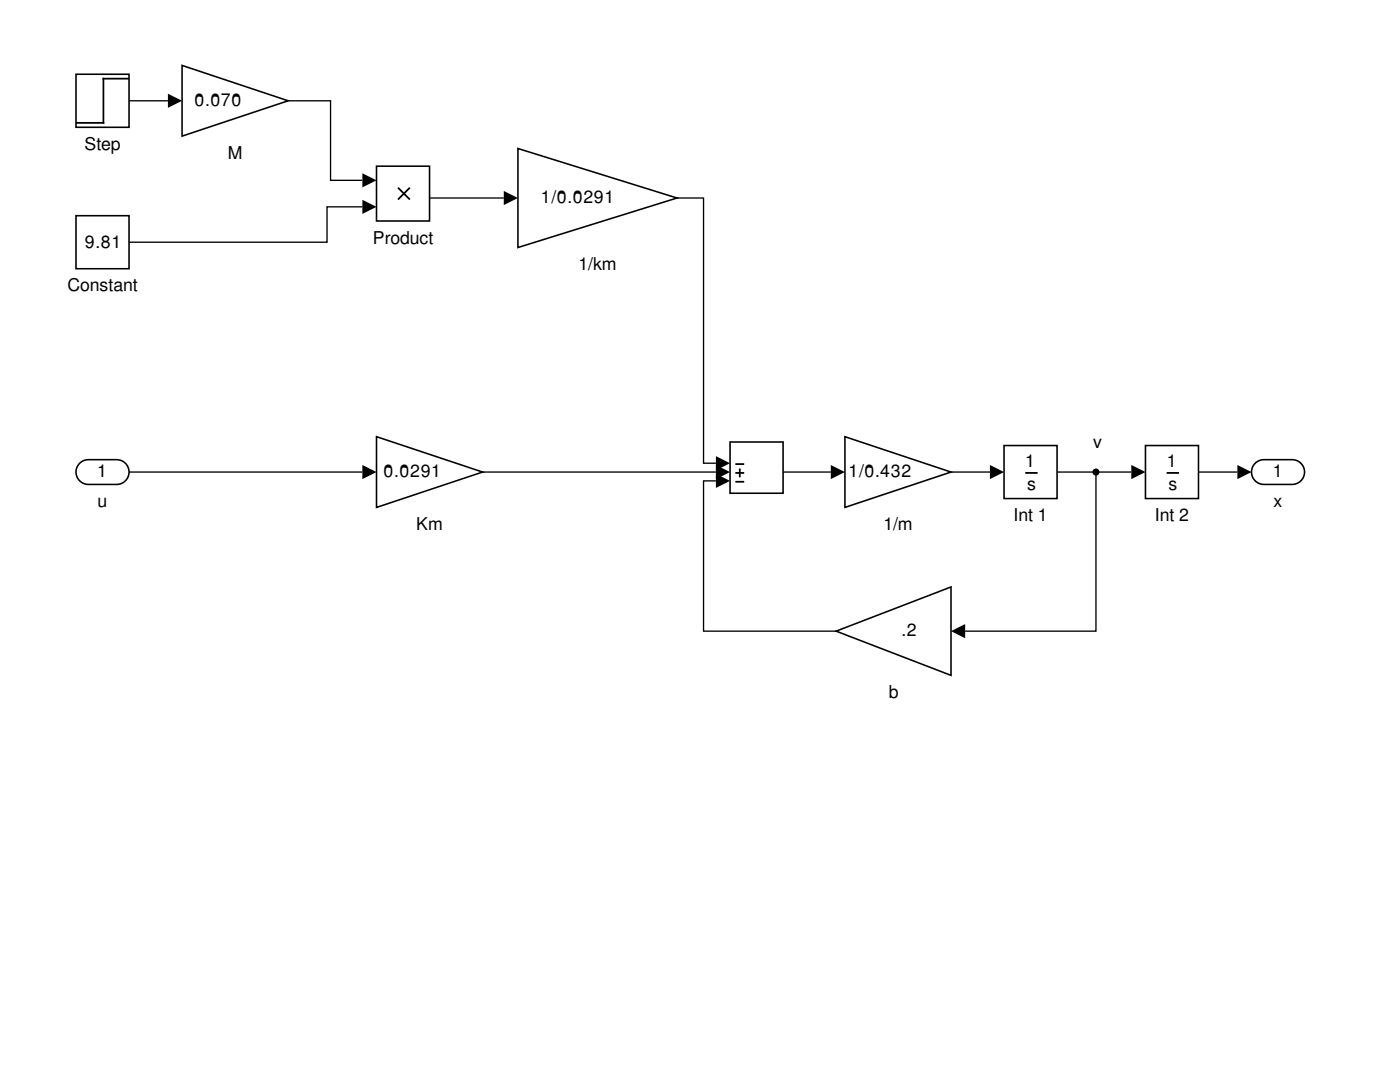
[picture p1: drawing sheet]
<svg xmlns="http://www.w3.org/2000/svg" width="279mm" height="216mm" viewBox="0 0 279 216" stroke-linecap="round" stroke-linejoin="round" font-family="sans-serif">
<path d="M250.3 92.6a2.46 2.46 0 0 1 1.9-.9h5.7a2.47 2.47 0 0 1 2.5 2.5 2.47 2.47 0 0 1-2.5 2.5h-5.7a2.47 2.47 0 0 1-2.2-1.4 2.47 2.47 0 0 1 .3-2.7z" fill="none" stroke="#000" stroke-width=".31"/>
<path d="M16.1 92.3l1-.5 .5-.1h5.7a2.47 2.47 0 0 1 2.5 2.5 2.47 2.47 0 0 1-2.5 2.5h-5.7a2.47 2.47 0 0 1-2.3-1.7 2.47 2.47 0 0 1 .8-2.7z" fill="#fff"/>
<path d="M15.7 92.6a2.46 2.46 0 0 1 1.9-.9h5.7a2.47 2.47 0 0 1 2.5 2.5 2.47 2.47 0 0 1-2.5 2.5h-5.7a2.47 2.47 0 0 1-2.2-1.4 2.47 2.47 0 0 1 .3-2.7z" fill="none" stroke="#000" stroke-width=".31"/>
<path d="M75.1 87.1l21.2 7.1-21.2 7z" fill="#fff"/>
<path d="M75.1 87.1l21.2 7.1-21.2 7z" fill="none" stroke="#000" stroke-width=".31"/>
<path d="M145.7 88.2h10.6v10.2h-10.6z" fill="#fff"/>
<path d="M146.9 92.6h1.4M146.9 94.4h1.4M146.9 96.1h1.4M147.6 93.7v1.4" fill="none" stroke="#000" stroke-width=".35"/>
<path d="M145.7 88.2h10.6v10.2h-10.6z" fill="none" stroke="#000" stroke-width=".31"/>
<path d="M166.9 125.9l22.9-8.8v17.7z" fill="#fff"/>
<path d="M166.9 125.9l22.9-8.8v17.7z" fill="none" stroke="#000" stroke-width=".31"/>
<path d="M200.4 88.9h10.6v10.6h-10.6z" fill-rule="evenodd" fill="#fff"/>
<path d="M204.8 94.4h2.1" fill="none" stroke="#000" stroke-width=".35"/>
<path d="M200.4 88.9h10.6v10.6h-10.6z" fill="none" stroke="#000" stroke-width=".31"/>
<path d="M228.6 88.9h10.6v10.6h-10.6z" fill-rule="evenodd" fill="#fff"/>
<path d="M233 94.4h2.1" fill="none" stroke="#000" stroke-width=".35"/>
<path d="M228.6 88.9h10.6v10.6h-10.6z" fill="none" stroke="#000" stroke-width=".31"/>
<path d="M168.6 87.1l21.2 7.1-21.2 7z" fill="#fff"/>
<path d="M168.6 87.1l21.2 7.1-21.2 7z" fill="none" stroke="#000" stroke-width=".31"/>
<path d="M75.1 33.2h10.6v10.9h-10.6z" fill-rule="evenodd" fill="#fff"/>
<path d="M79.6 37.6l2.1 2.1M81.7 37.6l-2.1 2.1" fill="none" stroke="#000" stroke-width=".35"/>
<path d="M75.1 33.2h10.6v10.9h-10.6z" fill="none" stroke="#000" stroke-width=".31"/>
<path d="M15.2 43h10.6v10.6h-10.6z" fill-rule="evenodd" fill="#fff"/>
<path d="M15.2 43h10.6v10.6h-10.6z" fill="none" stroke="#000" stroke-width=".31"/>
<path d="M36.3 13.1l21.2 7-21.2 7.1z" fill="#fff"/>
<path d="M36.3 13.1l21.2 7-21.2 7.1z" fill="none" stroke="#000" stroke-width=".31"/>
<path d="M103.4 29.6l31.7 9.9-31.7 9.9z" fill="#fff"/>
<path d="M103.4 29.6l31.7 9.9-31.7 9.9z" fill="none" stroke="#000" stroke-width=".31"/>
<path d="M15.2 14.8h10.6v10.6h-10.6z" fill-rule="evenodd" fill="#fff"/>
<path d="M25.6 15.7h-5v8.8h-5.3" fill="none" stroke="#000" stroke-width=".35"/>
<path d="M15.2 14.8h10.6v10.6h-10.6z" fill="none" stroke="#000" stroke-width=".31"/>
<g fill="#000">
<path d="M33.5 18.7l2.8 1.4-2.8 1.4zM72.3 34.6l2.8 1.4-2.8 1.4zM100.5 38.1l2.9 1.4-2.9 1.4zM72.3 39.9l2.8 1.4-2.8 1.4zM72.3 92.8l2.8 1.4-2.8 1.4zM142.9 94.5l2.8 1.5-2.8 1.4zM142.9 92.8l2.8 1.4-2.8 1.4zM142.9 91l2.8 1.4-2.8 1.4zM165.8 92.8l2.8 1.4-2.8 1.4zM197.6 92.8l2.8 1.4-2.8 1.4zM225.8 92.8l2.8 1.4-2.8 1.4zM246.9 92.8l2.9 1.4-2.9 1.4z"/>
<path d="M189.8 125.9l2.8-1.4v2.9z"/>
</g>
<g fill="none" stroke="#000" stroke-width=".26">
<path d="M25.8 20.1h7.7M57.5 20.1h8.5v15.9h6.3M85.7 39.5h14.8M135.1 39.5h5.3v52.9h2.5M72.3 41.3h-7v7h-39.5M25.8 94.2h46.5M96.3 94.2h46.6M142.9 96h-2.5v29.9h26.5M156.3 94.2h9.5M189.8 94.2h7.8M211 94.2h14.8M218.7 94.2v31.7h-26.1"/>
<path d="M239.2 94.2h7.7"/>
</g>
<circle cx="218.7" cy="94.2" r=".71" fill="#000"/>
<g font-size="3.5">
<text x="38.8" y="21.2">0.070</text>
<text x="16.8" y="29.9">Step</text>
<text x="45.5" y="31.7">M</text>
<text x="107.9" y="40.6">1/0.0291</text>
<text x="16.9" y="49.4">9.81</text>
<text x="74.4" y="48.6">Product</text>
<text x="115.4" y="53.9">1/km</text>
<text x="13.4" y="58.1">Constant</text>
<text x="218.2" y="89.5">v</text>
<text x="19.4" y="95.2">1</text>
<text x="76.6" y="95.2">0.0291</text>
<text x="169.3" y="95.2">1/0.432</text>
<text x="204.6" y="93.1">1</text>
<text x="232.8" y="93.1">1</text>
<text x="254" y="95.2">1</text>
<text x="19.5" y="101.2">u</text>
<text x="205" y="97.7">s</text>
<text x="233.2" y="97.7">s</text>
<text x="254.2" y="101.2">x</text>
<text x="83.1" y="105.7">Km</text>
<text x="176.3" y="105.7">1/m</text>
<text x="202.3" y="104">Int 1</text>
<text x="230.5" y="104">Int 2</text>
<text x="179.9" y="127">.2</text>
<text x="177.4" y="139.3">b</text>
</g>
</svg>
